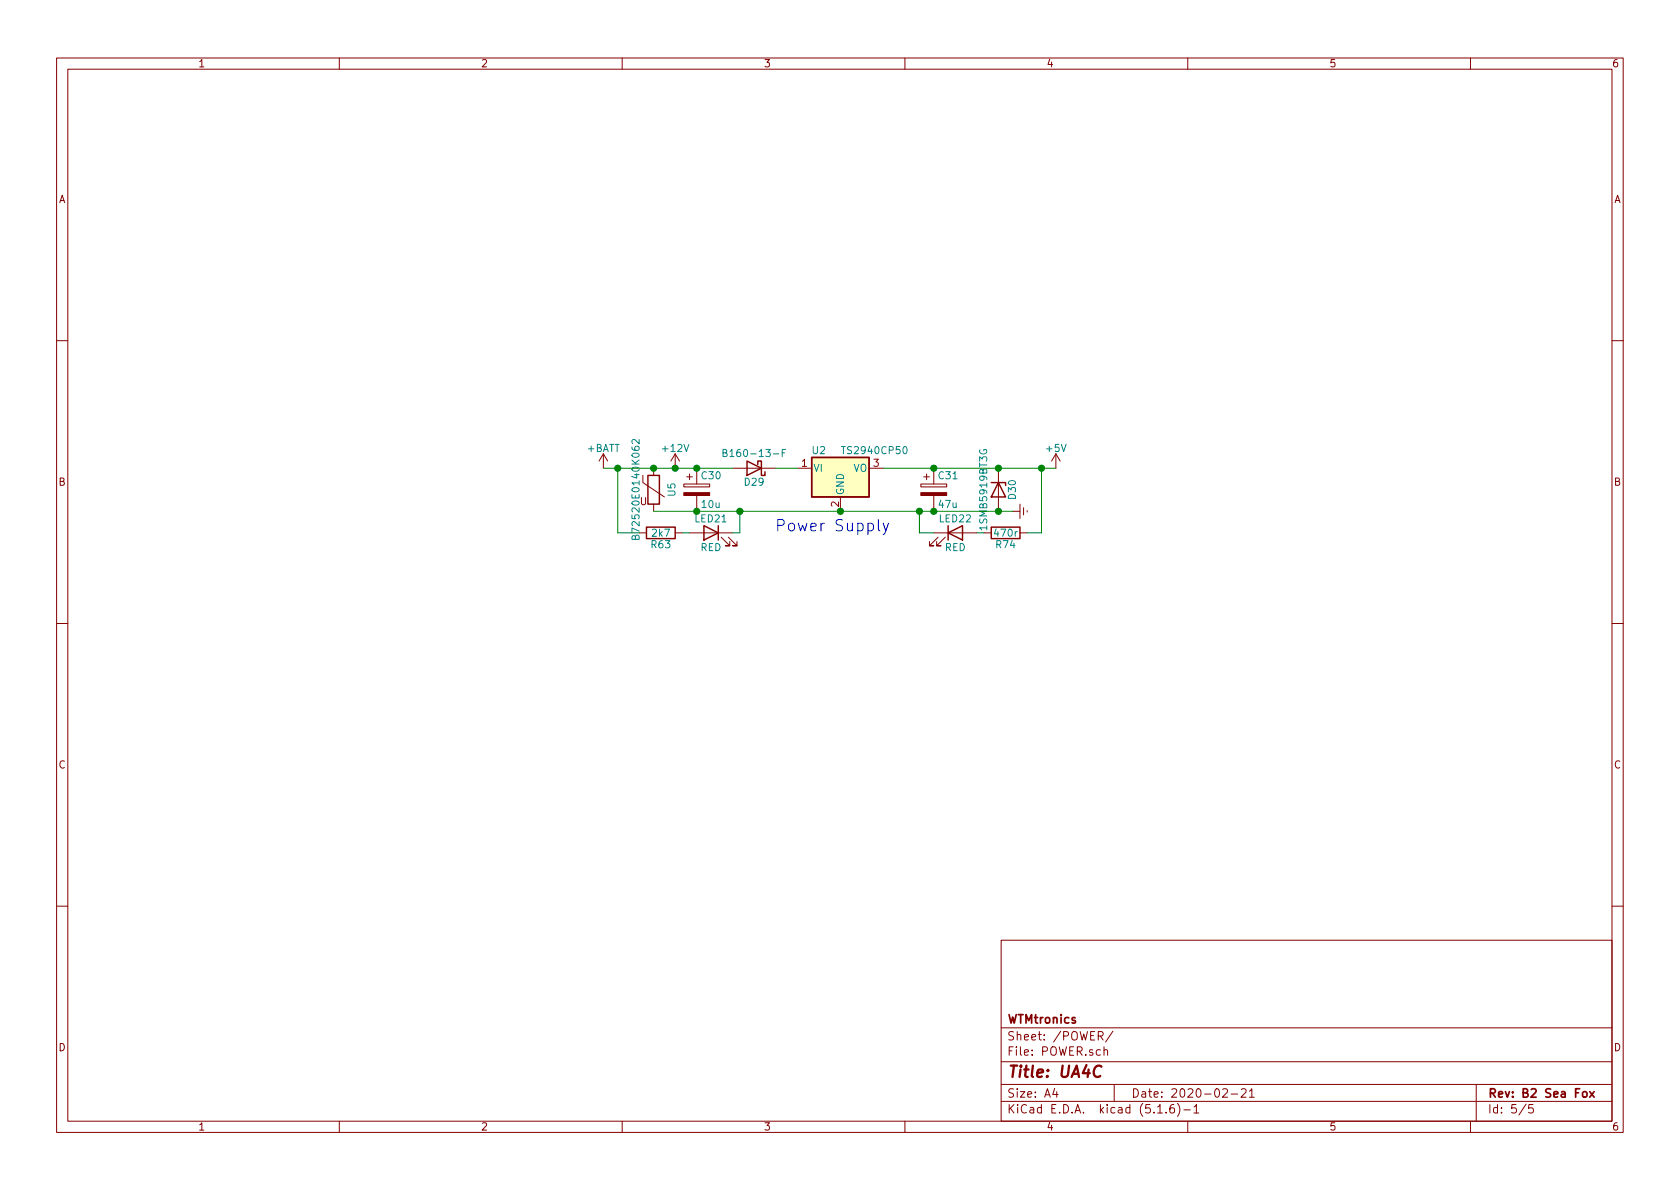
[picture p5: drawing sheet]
EESchema Schematic File Version 4
EELAYER 30 0
EELAYER END
$Descr A4 11693 8268
encoding utf-8
Sheet 5 5
Title "UA4C"
Date "2020-02-21"
Rev "B2 Sea Fox"
Comp "WTMtronics"
Comment1 ""
Comment2 ""
Comment3 ""
Comment4 ""
$EndDescr
$Comp
L Device:Varistor U5
U 1 1
P 4550 3400
F 0 "U5" V 4675 3400 50  0000 C CNN
F 1 "B72520E0140K062" V 4425 3400 50  0000 C CNN
F 2 "Capacitor_SMD:C_1206_3216Metric" V 4480 3400 50  0001 C CNN
F 3 "" H 4550 3400 50  0000 C CNN
	1    4550 3400
	1    0    0    -1  
$EndComp
$Comp
L power:+BATT #PWR097
U 1 1
P 4200 3250
F 0 "#PWR097" H 4200 3100 50  0001 C CNN
F 1 "+BATT" H 4200 3390 50  0000 C CNN
F 2 "" H 4200 3250 50  0000 C CNN
F 3 "" H 4200 3250 50  0000 C CNN
	1    4200 3250
	1    0    0    -1  
$EndComp
$Comp
L Device:CP C30
U 1 1
P 4850 3400
F 0 "C30" H 4875 3500 50  0000 L CNN
F 1 "10u" H 4875 3300 50  0000 L CNN
F 2 "Capacitors_Tantalum_SMD:CP_Tantalum_Case-B_EIA-3528-21_Wave" H 4888 3250 50  0001 C CNN
F 3 "" H 4850 3400 50  0000 C CNN
F 4 "TCJB106M035R0200" H 4850 3400 60  0001 C CNN "PN"
	1    4850 3400
	1    0    0    -1  
$EndComp
$Comp
L Device:CP C31
U 1 1
P 6500 3400
F 0 "C31" H 6525 3500 50  0000 L CNN
F 1 "47u" H 6525 3300 50  0000 L CNN
F 2 "Capacitors_Tantalum_SMD:CP_Tantalum_Case-A_EIA-3216-18_Wave" H 6538 3250 50  0001 C CNN
F 3 "" H 6500 3400 50  0000 C CNN
F 4 "TCJK476M006R0200" H 6500 3400 60  0001 C CNN "PN"
	1    6500 3400
	1    0    0    -1  
$EndComp
$Comp
L power:+5V #PWR099
U 1 1
P 7350 3250
F 0 "#PWR099" H 7350 3100 50  0001 C CNN
F 1 "+5V" H 7350 3390 50  0000 C CNN
F 2 "" H 7350 3250 50  0000 C CNN
F 3 "" H 7350 3250 50  0000 C CNN
	1    7350 3250
	1    0    0    -1  
$EndComp
Text Notes 6200 3700 2    79   ~ 0
Power Supply
$Comp
L Device:D_Zener D30
U 1 1
P 6950 3400
F 0 "D30" H 6950 3500 50  0000 C CNN
F 1 "1SMB5919BT3G" H 6950 3300 50  0000 C CNN
F 2 "Diode_SMD:D_SMB" H 6950 3400 50  0001 C CNN
F 3 "https://www.mouser.com/datasheet/2/308/1SMB5913BT3-D-1292981.pdf" H 6950 3400 50  0000 C CNN
F 4 "1SMB5919BT3G" H 6950 3400 60  0001 C CNN "PN"
	1    6950 3400
	0    1    1    0   
$EndComp
$Comp
L Device:R R63
U 1 1
P 4600 3700
F 0 "R63" V 4680 3700 50  0000 C CNN
F 1 "2k7" V 4600 3700 50  0000 C CNN
F 2 "Resistor_SMD:R_0603_1608Metric" V 4530 3700 50  0001 C CNN
F 3 "" H 4600 3700 50  0000 C CNN
	1    4600 3700
	0    1    1    0   
$EndComp
$Comp
L Device:LED LED21
U 1 1
P 4950 3700
F 0 "LED21" H 4950 3800 50  0000 C CNN
F 1 "RED" H 4950 3600 50  0000 C CNN
F 2 "LED_SMD:LED_0603_1608Metric" H 4950 3700 50  0001 C CNN
F 3 "" H 4950 3700 50  0000 C CNN
	1    4950 3700
	-1   0    0    -1  
$EndComp
$Comp
L Regulator_Linear:LM2936-5.0 U2
U 1 1
P 5850 3250
F 0 "U2" H 5700 3375 50  0000 C CNN
F 1 "TS2940CP50" H 5850 3375 50  0000 L CNN
F 2 "TO_SOT_Packages_SMD:TO-252-2" H 5850 3475 50  0001 C CIN
F 3 "" H 5850 3200 50  0001 C CNN
	1    5850 3250
	1    0    0    -1  
$EndComp
Wire Wire Line
	4550 3550 4850 3550
Connection ~ 4850 3550
Connection ~ 5150 3550
Connection ~ 6500 3550
Connection ~ 6950 3250
Connection ~ 6500 3250
Connection ~ 4850 3250
Connection ~ 4550 3250
Connection ~ 6950 3550
Wire Wire Line
	5150 3700 5100 3700
Wire Wire Line
	4800 3700 4750 3700
Wire Wire Line
	4450 3700 4300 3700
Wire Wire Line
	4300 3700 4300 3250
Connection ~ 4300 3250
Wire Wire Line
	5150 3700 5150 3550
Wire Wire Line
	6150 3250 6500 3250
$Comp
L power:+12V #PWR098
U 1 1
P 4700 3250
F 0 "#PWR098" H 4700 3100 50  0001 C CNN
F 1 "+12V" H 4700 3390 50  0000 C CNN
F 2 "" H 4700 3250 50  0001 C CNN
F 3 "" H 4700 3250 50  0001 C CNN
	1    4700 3250
	1    0    0    -1  
$EndComp
Connection ~ 4700 3250
$Comp
L power:Earth #PWR0100
U 1 1
P 7050 3550
F 0 "#PWR0100" H 7050 3300 50  0001 C CNN
F 1 "Earth" H 7050 3400 50  0001 C CNN
F 2 "" H 7050 3550 50  0001 C CNN
F 3 "" H 7050 3550 50  0001 C CNN
	1    7050 3550
	0    -1   -1   0   
$EndComp
$Comp
L Device:D_Schottky D29
U 1 1
P 5250 3250
F 0 "D29" H 5250 3350 50  0000 C CNN
F 1 "B160-13-F" H 5250 3150 50  0000 C CNN
F 2 "Diode_SMD:D_SMA" H 5250 3250 50  0001 C CNN
F 3 "https://www.diodes.com/assets/Datasheets/ds13002.pdf" H 5250 3250 50  0001 C CNN
	1    5250 3250
	-1   0    0    1   
$EndComp
Wire Wire Line
	4200 3250 4300 3250
Wire Wire Line
	5400 3250 5550 3250
Wire Wire Line
	4850 3550 5150 3550
Wire Wire Line
	6500 3550 6950 3550
Wire Wire Line
	6950 3250 7250 3250
Wire Wire Line
	6500 3250 6950 3250
Wire Wire Line
	4850 3250 5100 3250
Wire Wire Line
	4550 3250 4700 3250
Wire Wire Line
	6950 3550 7050 3550
Wire Wire Line
	4300 3250 4550 3250
Wire Wire Line
	4700 3250 4850 3250
Wire Wire Line
	5150 3550 5850 3550
Connection ~ 5850 3550
Wire Wire Line
	5850 3550 6400 3550
$Comp
L Device:LED LED22
U 1 1
P 6650 3700
F 0 "LED22" H 6650 3800 50  0000 C CNN
F 1 "RED" H 6650 3600 50  0000 C CNN
F 2 "LED_SMD:LED_0603_1608Metric" H 6650 3700 50  0001 C CNN
F 3 "" H 6650 3700 50  0000 C CNN
	1    6650 3700
	1    0    0    -1  
$EndComp
Wire Wire Line
	6800 3700 6850 3700
Wire Wire Line
	6500 3700 6400 3700
Wire Wire Line
	6400 3700 6400 3550
Connection ~ 6400 3550
Wire Wire Line
	6400 3550 6500 3550
Wire Wire Line
	7150 3700 7250 3700
Wire Wire Line
	7250 3700 7250 3250
Connection ~ 7250 3250
Wire Wire Line
	7250 3250 7350 3250
$Comp
L Device:R R?
U 1 1
P 7000 3700
AR Path="/58BEAE9C/5C5AAB71" Ref="R?"  Part="1" 
AR Path="/5ADEF5D8/5C5AAB71" Ref="R74"  Part="1" 
F 0 "R74" V 7080 3700 50  0000 C CNN
F 1 "470r" V 7000 3700 50  0000 C CNN
F 2 "Capacitor_SMD:C_0805_2012Metric" V 6930 3700 50  0001 C CNN
F 3 "" H 7000 3700 50  0000 C CNN
	1    7000 3700
	0    1    1    0   
$EndComp
$EndSCHEMATC
